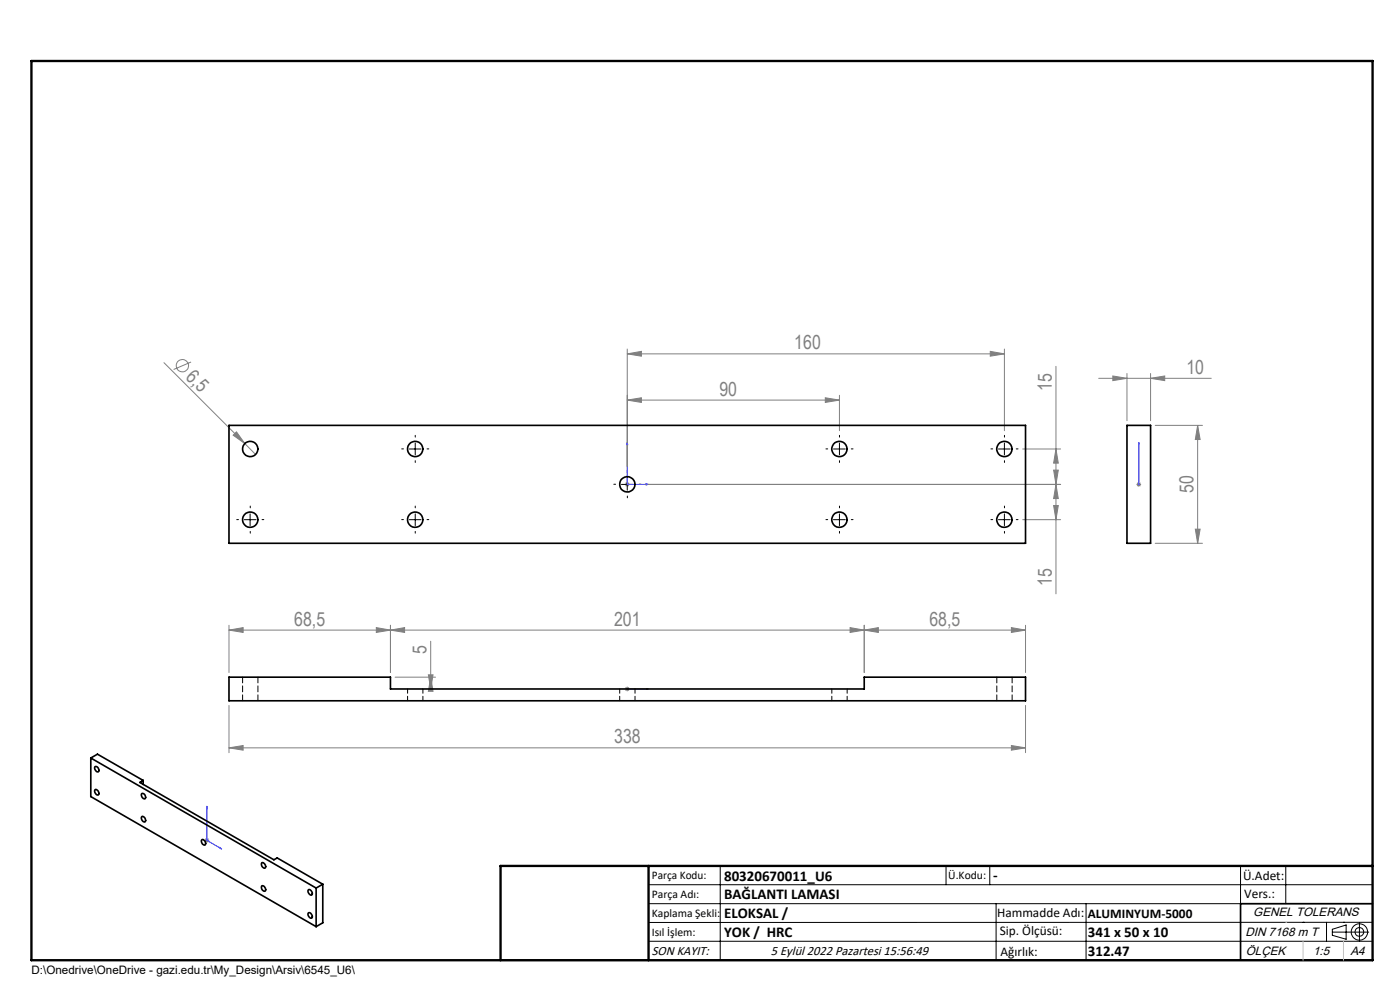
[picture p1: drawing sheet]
<svg xmlns="http://www.w3.org/2000/svg" width="297mm" height="210mm" viewBox="0 0 297 210" stroke-linecap="round" stroke-linejoin="round" font-family="sans-serif">
<g fill="none" stroke="#808080" stroke-width=".21">
<path d="M34.8 76.9l17.1 17.2M40.5 76.8l-3.7 1.6M133.1 75.1l3-.6v1.1zM133.1 74v24.9M133.1 75.1h80M210.1 74.5l3 .6-3 .5zM213.1 74v17.4M224 77.7v48.3M236.1 79.8l3 .4-3 .5zM239.1 79.2v10M244.1 79.2v10M49.5 92.3l.7-.7 1.7 2.5z"/>
<path d="M51.9 94.1l2.3 2.3M133.1 84.9l3-.5v1zM133.1 84.9h45M175.1 84.4l3 .5-3 .5zM178.1 83.8v7.6M217 95.2h8M223.5 99.7h1l-.5 3.1zM224 95.2l.5 3h-1zM233.1 80.2h23.9M244.1 80.2l3-.4v.9zM245.1 90.2h10M254.1 90.2l.5 3h-1z"/>
<path d="M254.1 90.2v25M132.6 102.8h1M132.7 102.4l.7 .7M133.1 102.2v1M133.4 102.4l-.7 .7M136.9 102.8h88.1M217 110.2h8M223.5 107.2h1l-.5 3zM224 102.8l.5 3h-1zM241.1 102.8h1M241.2 102.4l.7 .7M241.6 102.2v1"/>
<path d="M241.9 102.4l-.7 .7M245.1 115.2h10M253.6 112.2h1l-.5 3zM48.6 133.7l3-.6v1.1zM48.6 132.6v10.1M48.6 133.7h169M79.8 133.1l3 .6-3 .5zM82.8 133.7l3-.6v1.1zM82.8 132.6v10.1M91.4 136v10.1M180.3 133.1l3 .6-3 .5zM183.3 133.7l3-.6v1.1z"/>
<path d="M183.3 132.6v10.1M214.6 133.1l3 .6-3 .5zM217.6 132.6v10.1M48.6 158.6l3-.5v1zM48.6 149.6v10.1M48.6 158.6h169M83.8 143.6h8.6M90.9 143.1h1l-.5 3zM91.4 143.6l.5 3h-1zM132.6 146.1h1M132.7 145.8l.7 .7M133.1 145.7v.9"/>
<path d="M133.4 145.8l-.7 .7M214.6 158.1l3 .5-3 .5zM217.6 149.6v10.1M43.4 178.3h1M43.5 177.9l.7 .7M43.9 177.8v1M44.2 177.9l-.7 .7"/>
<circle cx="38.7" cy="77.6" r="1.3"/>
</g>
<g fill="none" stroke="#000" stroke-width=".21">
<path d="M86.8 95.2h2.5M88.1 94v2.5M176.8 95.2h2.5M178.1 94v2.5M211.8 95.2h2.5M213.1 94v2.5M51.8 110.2h2.5M53.1 109v2.5M86.8 110.2h2.5M88.1 109v2.5M131.8 102.8h2.5M133.1 101.5v2.5"/>
<path d="M176.8 110.2h2.5M178.1 109v2.5M211.8 110.2h2.5M213.1 109v2.5M137.6 187.7h153.6M137.6 191.7h153.6M137.6 199.7h153.6M152.8 183.7v20M200.7 183.7v4M210 183.7v4M211.3 191.7v12M230.4 191.7v12"/>
<path d="M263.2 183.7v20M272.8 183.7v8M276.4 195.6h.1M281.4 195.6v4.1M282.6 197.7h7.8M282.6 197.1l3-.9v3l-3-.8zM285 195.6h.1M288.4 195.8v3.8M291.2 195.6l-153.6 .1"/>
<circle cx="288.4" cy="197.7" r="1.74"/>
<circle cx="288.4" cy="197.7" r=".93"/>
</g>
<g fill="none" stroke="#00f" stroke-width=".21">
<path d="M133.1 93.9l.1 .4h-.2zM133.1 93.9v8.9h4.4M241.6 93.9v.4v-.4M241.6 93.9v8.9M137.1 102.6l.4 .2-.4 .1zM241.6 102.6v.3zM241.6 102.8h.1M133 146.1h.2zM133.1 146.1h.1M133.1 146.1h4.4M137.5 146.1h-.4h.4M43.9 171v7.3l3.1 1.8"/>
<path d="M43.9 171l.1 .4-.2-.1zM46.7 179.8l.3 .3-.3-.1z"/>
</g>
<g fill="none" stroke="#000" stroke-width=".21" stroke-dasharray="15.2 1.3 1.3 1.3">
<path d="M85.6 95.2h-.4M88.1 92.7v-.4M88.1 97.7v.4M90.6 95.2h.4M175.6 95.2h-.4M178.1 92.7v-.4M178.1 97.7v.4M180.6 95.2h.4M210.6 95.2h-.4M213.1 92.7v-.4M213.1 97.7v.4M215.6 95.2h.4"/>
<path d="M50.6 110.2h-.4M53.1 107.7v-.4M53.1 112.7v.4M55.6 110.2h.4M85.6 110.2h-.4M88.1 107.7v-.4M88.1 112.7v.4M90.6 110.2h.4M130.6 102.7h-.4M133.1 100.2v-.4M133.1 105.2v.4M135.6 102.7h.4"/>
<path d="M175.6 110.2h-.4M178.1 107.7v-.4M178.1 112.7v.4M180.6 110.2h.4M210.6 110.2h-.4M213.1 107.7v-.4M213.1 112.7v.4M215.6 110.2h.4"/>
</g>
<path d="M291.2 191.7h-28v12M106.2 203.7h185" fill="none" stroke="#000" stroke-width=".35"/>
<path d="M6.7 12.9h284.5v190.8h-284.5zM137.6 183.7v20M291.2 183.7h-185v20" fill="none" stroke="#000" stroke-width=".5"/>
<path d="M272.8 195.6h.1M276.4 199.7v4M285 199.7v4" fill="none" stroke="#c0c0c0" stroke-width=".21"/>
<g fill="#00f">
<path d="M46.7 179.8l.3 .3-.3-.1zM43.9 171l.1 .4-.2-.1zM137.1 102.6l.4 .2-.4 .1zM133.1 93.9l.1 .4h-.2z"/>
<path d="M137.1 146.1h.4zM133 146.1h.2z"/>
<path d="M241.6 102.6v.3zM241.6 93.9v.4z"/>
</g>
<g fill="#808080">
<path d="M49.5 92.3l.7-.7 1.7 2.5z"/>
<path d="M214.6 158.1l3 .5-3 .5zM48.6 158.6l3-.5v1zM79.8 133.1l3 .6-3 .5zM48.6 133.7l3-.6v1.1zM214.6 133.1l3 .6-3 .5zM183.3 133.7l3-.6v1.1z"/>
<path d="M133.1 84.9l3-.5v1zM175.1 84.4l3 .5-3 .5zM133.1 75.1l3-.6v1.1zM210.1 74.5l3 .6-3 .5zM236.1 79.8l3 .4-3 .5zM244.1 80.2l3-.4v.9z"/>
<path d="M180.3 133.1l3 .6-3 .5zM82.8 133.7l3-.6v1.1z"/>
<path d="M223.5 99.7h1l-.5 3.1zM224 95.2l.5 3h-1zM90.9 143.1h1l-.5 3zM91.4 143.6l.5 3h-1z"/>
<path d="M224 102.8l.5 3h-1zM223.5 107.2h1l-.5 3zM254.1 90.2l.5 3h-1zM253.6 112.2h1l-.5 3z"/>
</g>
<g fill="none" stroke="#000" stroke-width=".35">
<path d="M48.6 90.2h169v25h-169zM239.1 90.2h5v25h-5zM48.6 143.6h34.2v2.5h100.5v-2.5h34.3v5.1h-169zM19.3 160.8l47.8 27.6M19.3 160.8l1.4-.8 9.7 5.6M19.3 160.8v8.2l47.8 27.6M20.1 162.7a.63 .63 0 0 1 .8 .3 .63 .63 0 0 1-.2 .8 .92 .92 0 0 1-.6-1.1zM20.1 167.6a.66 .66 0 0 1 .7 .1 .66 .66 0 0 1 .2 .7 .45 .45 0 0 1-.5 .2 .45 .45 0 0 1-.3-.4zM30 173.3a.64 .64 0 0 1 .7 .1 .64 .64 0 0 1 .2 .8 .48 .48 0 0 1-.6 .1 .48 .48 0 0 1-.3-.6zM30.1 168.3a.66 .66 0 0 1 .7 .4 .66 .66 0 0 1-.1 .8 .81 .81 0 0 1-.6-1.2zM30.4 165.6l-.7 .4 28.4 16.4 .7-.4 9.7 5.6M30.4 165.6v.8"/>
<path d="M42.8 178.2a.65 .65 0 0 1 .7 .2 .65 .65 0 0 1 .1 .7 .49 .49 0 0 1-.6 .1 .49 .49 0 0 1-.2-.6zM55.5 187.9a.74 .74 0 0 1 .7 1.1 .79 .79 0 0 1-.7-1.1zM55.5 183a.71 .71 0 0 1 .7 .4 .71 .71 0 0 1-.1 .8 .85 .85 0 0 1-.6-1.2zM65.4 193.6a.74 .74 0 0 1 .7 1.2 .79 .79 0 0 1-.7-1.2zM65.4 188.7a.69 .69 0 0 1 .7 .4 .69 .69 0 0 1-.1 .8 .86 .86 0 0 1-.6-1.2zM67.1 188.4v8.2M68.5 187.6l-1.4 .8M68.5 187.6v8.1l-1.4 .9"/>
<circle cx="53.1" cy="95.3" r="1.63"/>
<circle cx="88.1" cy="95.3" r="1.63"/>
<circle cx="178.1" cy="95.3" r="1.63"/>
<circle cx="213.1" cy="95.3" r="1.63"/>
<circle cx="53.1" cy="110.2" r="1.63"/>
<circle cx="88.1" cy="110.2" r="1.63"/>
<circle cx="133.1" cy="102.7" r="1.62"/>
<circle cx="178.1" cy="110.2" r="1.63"/>
<circle cx="213.1" cy="110.2" r="1.63"/>
</g>
<path d="M51.5 143.6v5M54.7 148.6v-5M211.5 143.6v5M214.7 148.6v-5" fill="none" stroke="#000" stroke-width=".21" stroke-dasharray="1.3 .6"/>
<path d="M86.5 146.1v2.5M89.7 148.6v-2.5M131.5 146.1v2.5M134.7 148.6v-2.5M176.5 146.1v2.5M179.7 148.6v-2.5" fill="none" stroke="#000" stroke-width=".21" stroke-dasharray="1.3 .6" stroke-dashoffset=".3"/>
<g font-size="4.1" fill="#808080">
<text x="168.5" y="74.1">160</text>
<text x="39.2" y="80.1" transform="rotate(45 39.2 80.1)">6,5</text>
<text x="152.6" y="83.9">90</text>
<text x="223.1" y="83" transform="rotate(-90 223.1 83)">15</text>
<text x="251.7" y="79.3">10</text>
<text x="253.2" y="104.6" transform="rotate(-90 253.2 104.6)">50</text>
<text x="223.1" y="124.4" transform="rotate(-90 223.1 124.4)">15</text>
<text x="62.4" y="132.7">68,5</text>
<text x="130.3" y="132.7">201</text>
<text x="197.2" y="132.7">68,5</text>
<text x="90.5" y="138.8" transform="rotate(-90 90.5 138.8)">5</text>
<text x="130.3" y="157.7">338</text>
</g>
<g font-size="3.2">
<text x="153.6" y="186.8">80320670011_U6</text>
<text x="153.6" y="190.8">BAĞLANTI LAMASI</text>
<text x="210.7" y="186.6">-</text>
<text x="153.6" y="194.8">ELOKSAL /</text>
<text x="153.6" y="198.8">YOK / HRC</text>
<text x="230.8" y="198.7">341 x 50 x 10</text>
<text x="230.8" y="202.8">312.47</text>
</g>
<g font-size="2.8">
<text x="263.7" y="186.7">Ü.Adet:</text>
<text x="263.9" y="190.5">Vers.:</text>
<text x="211.5" y="194.5">Hammadde Adı:</text>
<text x="230.8" y="194.7">ALUMINYUM-5000</text>
<text x="138.3" y="202.6">SON KAYIT:</text>
<text x="163.6" y="202.6">5 Eylül 2022 Pazartesi 15:56:49</text>
<text x="212.1" y="198.4">Sip. Ölçüsü:</text>
<text x="212.2" y="202.7">Ağırlık:</text>
</g>
<g font-size="2.6">
<text x="265.9" y="194.4">GENEL TOLERANS</text>
<text x="264.2" y="198.5">DIN 7168 m T</text>
<text x="264.3" y="202.6">ÖLÇEK</text>
<text x="278.5" y="202.6">1:5</text>
<text x="286.5" y="202.6">A4</text>
</g>
<g font-size="2.5">
<text x="138.3" y="186.4">Parça Kodu:</text>
<text x="138.3" y="190.5">Parça Adı:</text>
<text x="201.2" y="186.5">Ü.Kodu:</text>
<text x="138.3" y="194.5">Kaplama Şekli:</text>
<text x="138.3" y="198.6">Isıl İşlem:</text>
<text x="6.7" y="206.7">D:\Onedrive\OneDrive - gazi.edu.tr\My_Design\Arsiv\6545_U6\</text>
</g>
</svg>
